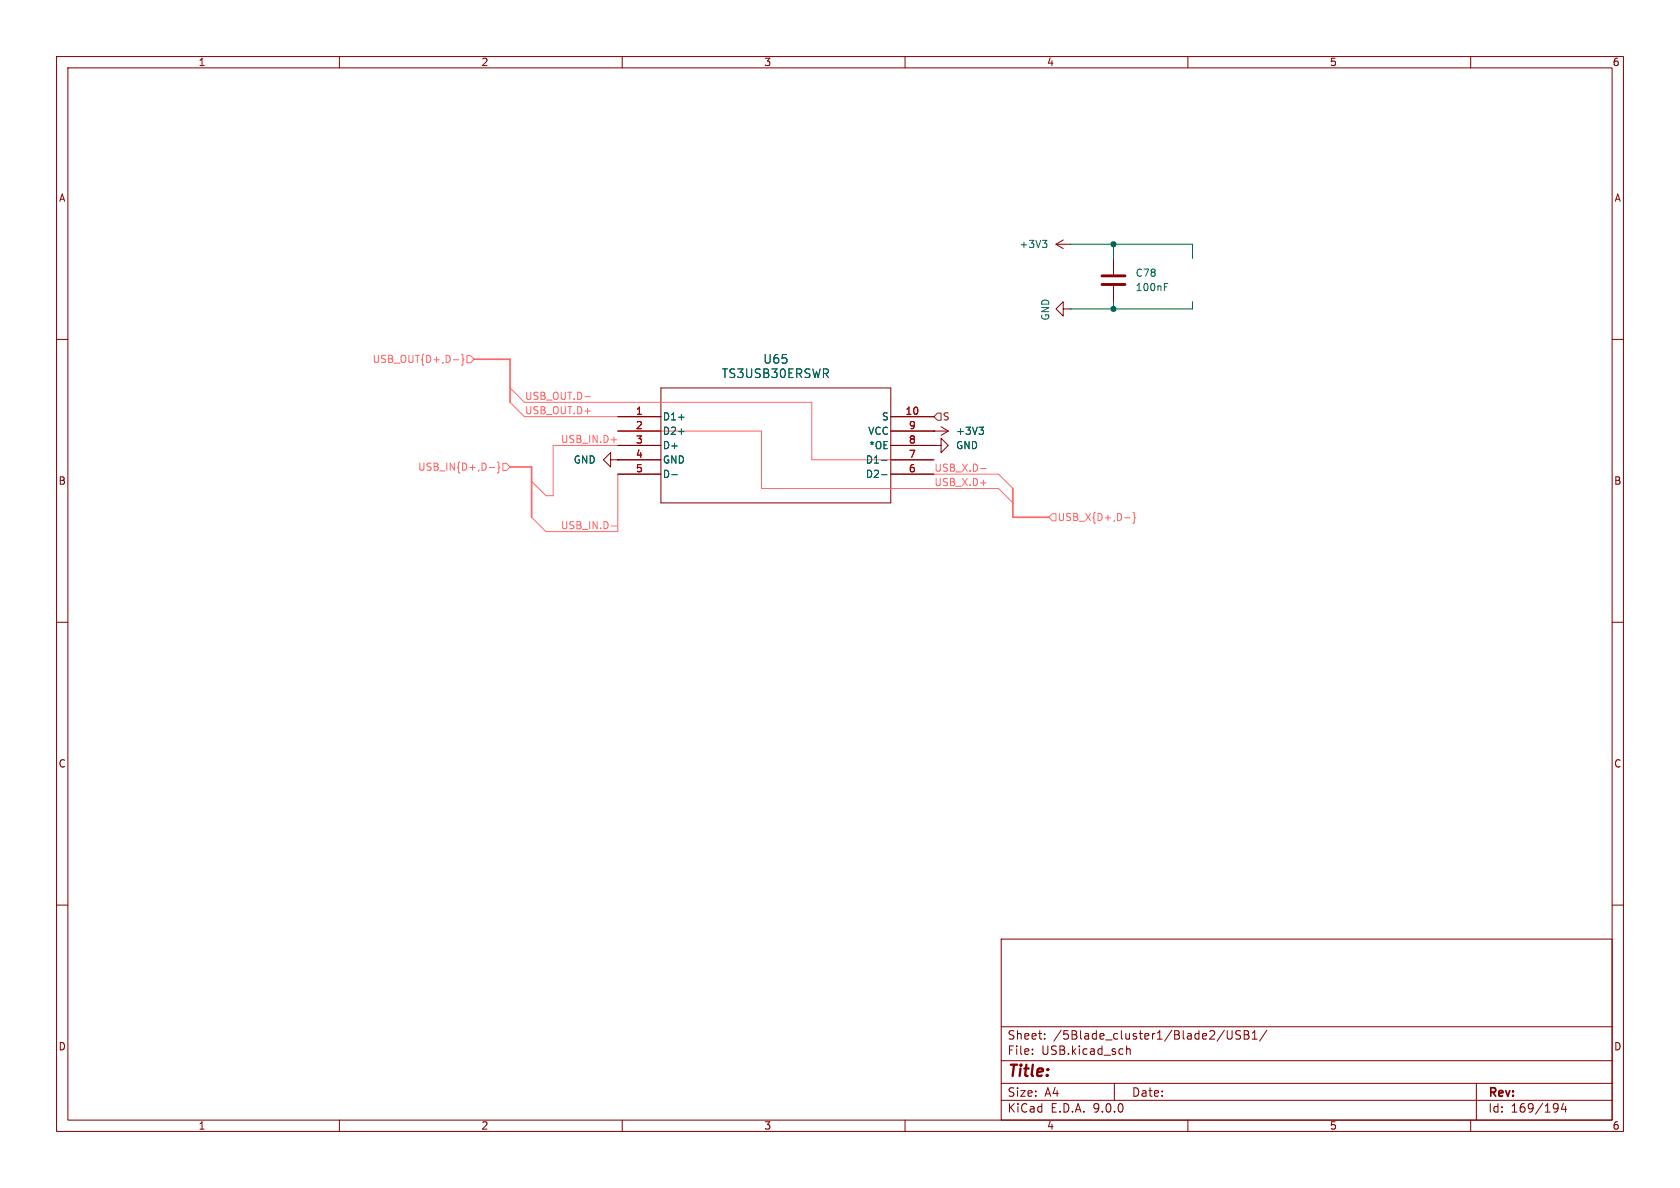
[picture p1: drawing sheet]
<svg xmlns="http://www.w3.org/2000/svg" width="297mm" height="210mm" viewBox="0 0 297 210" stroke-linecap="round" stroke-linejoin="round" font-family="sans-serif">
<g fill="none" stroke="#840000" stroke-width=".18">
<path d="M10 10h277v190h-277zM12 12h273v186h-273zM60 10v2M110 10v2M160 10v2M210 10v2M260 10v2M186.7 43.2l1.3 .7M186.7 43.2h2.5M188 54.6v-1.3l-1.3 1.3 1.3 1.3v-1.3h1.2M188 42.4l-1.3 .8M189.2 54.6h.1"/>
<path d="M189.2 43.2h.1M196.8 45.7v2.8M196.8 50.5v2.8M10 60h2M109.2 76.2h7.6M109.2 73.7h7.6M109.2 78.7h7.6M116.8 68.6h40.7v20.3h-40.7zM157.5 76.2h10.1M157.5 73.7h7.6M157.5 78.7h7.6M165.1 76.2h.1"/>
<path d="M165.1 78.7h1.3v-1.2l1.2 1.2-1.2 1.3v-1.3M165.1 78.7h.1M166.4 75.4l1.2 .8M167.6 76.2l-1.2 .8M285 60h2M107.9 81.3v-1.3l-1.2 1.3 1.2 1.3v-1.3h1.3M109.2 81.3h.1M109.2 81.3h7.6M109.2 83.8h7.6M157.5 81.3h7.6M157.5 83.8h7.6M10 110h2"/>
<path d="M285 110h2M10 160h2M177 166h108v32h-108zM285 160h2M60 198v2M110 198v2M160 198v2M177 194.5h108M177 191.5h108M177 187.5h108M177 181.5h108M182.5 186.3v.1"/>
<path d="M182.5 185.5v.1M184.7 183.6v.1M184.7 182.8v.1M197 191.5v3M199.2 184.9v1.5M199.2 185.5l.2-.1 .3 .1 .1 .9M210 198v2M216.5 182.1l-1.3 2M217 182.2v1.2l.2 .3 .5-.1 .1-.2v-1.2M219.3 182.3l-.6-.1-.2 .1v.5l.7 .3 .1 .3-.3 .3-.5-.1M220 182.2h.5l.2 .1v.3l-.2 .3a.4 .4 0 0 1 .3 .4 .4 .4 0 0 1-.3 .4h-.5zM220 182.9h.5"/>
<path d="M221.4 183.7h.8M221.4 182.6l.4-.4v1.5M224 182.1l-1.3 2M260 198v2M261 191.5v6.5M275.2 195.1l.2 .1a1.26 1.26 0 0 1-.2 1.3M275.5 195.7l-.3 .3M276.4 195l-.4 1.1h1M276.7 195.6v1"/>
</g>
<path d="M184.3 42.5h.8l-.5 .5M184.8 43l.3 .2v.3l-.3 .3M205.9 50.7h.4M205.9 50.1h.6M120 73.8h.9M120 76.3h.9M173.1 75.5h.8l-.5 .5M173.6 76l.3 .2v.3l-.3 .3M118.8 83.9h.9M155.9 83.9h.9M155.9 81.4h.9" fill="none" stroke="#006464" stroke-width=".18"/>
<path d="M194.8 48.8h4.1M194.8 50.3h4.1" fill="none" stroke="#840000" stroke-width=".51"/>
<g fill="none" stroke="#f66" stroke-width=".18">
<path d="M80.1 63.6h1M81.6 62.6l.2 .2v.6l.2 .2-.2 .2v.6l-.2 .2M82.5 62.9h.7l.6 .6-.6 .6h-.7zM90.2 68.6l2.5 2.5h50.8v10.2h21.6M90.2 71.1l2.5 2.6h16.5M103.4 70.1h1M108.1 77.7h.9M109.2 76.2h25.4v10.2h41.9l2.6 2.5M109.2 78.7h-11.4v8.9h-1.3l-2.5-2.5M86.5 82.6h1M87.9 81.7l.3 .2v.6l.2 .1-.2 .2v.6l-.3 .2M88.9 81.9h.6l.7 .7-.7 .6h-.6z"/>
<path d="M108.1 93h.9M109.2 83.8v10.2h-12.7l-2.5-2.6M165.1 83.8h11.4l2.6 2.6M173.4 82.8h.9M173.4 85.4h.9M186.1 90.8h.6v1.3h-.6l-.7-.7zM198.8 91.5h1M200.3 90.6l.2 .1v.7l.2 .1-.2 .2v.6l-.2 .2"/>
</g>
<path d="M165.7 73h.7v1.3h-.7l-.6-.6z" fill="none" stroke="#725600" stroke-width=".18"/>
<path d="M83.8 63.5h6.4v7.6M90.2 82.6h3.8v8.8M179.1 86.4v5h6.3" fill="none" stroke="#f66" stroke-width=".3"/>
<path d="M189.2 43.2h21.6v2.5M196.8 43.2v2.5M196.8 53.3v1.3M210.8 53.3v1.3h-21.6" fill="none" stroke="#009600" stroke-width=".18"/>
<g fill="#009600" stroke="#009600" stroke-width=".18">
<circle cx="196.8" cy="54.6" r=".46"/>
<circle cx="196.8" cy="43.2" r=".46"/>
</g>
<text font-size="2.8" fill="#840000" x="178" y="190.9">Title:</text>
<g font-size="2.1" fill="#006464">
<text x="134.8" y="64.5">U65</text>
<text x="127.5" y="67">TS3USB30ERSWR</text>
</g>
<g font-size="2.1" fill="#840000">
<text x="178" y="184">Sheet:</text>
<text x="186.2" y="184">/5Blade_cluster1/Blade2/USB1/</text>
<text x="178" y="186.7">File:</text>
<text x="184.1" y="186.7">USB.kicad_sch</text>
<text x="178" y="196.9">KiCad</text>
<text x="178" y="194.1">Size:</text>
<text x="184.7" y="194.1">A4</text>
<text x="185.7" y="196.9">E.D.A.</text>
<text x="193.3" y="196.9">9.0.0</text>
<text x="200" y="194.1">Date:</text>
<text x="263" y="194.3">Rev:</text>
<text x="263" y="196.9">Id:</text>
<text x="267.1" y="196.9">169/194</text>
</g>
<g font-size="1.8" fill="#840000">
<text x="35" y="11.9">1</text>
<text x="85" y="11.9">2</text>
<text x="135" y="11.9">3</text>
<text x="185" y="11.9">4</text>
<text x="235" y="11.9">5</text>
<text x="285" y="11.9">6</text>
<text x="10.3" y="35.9">A</text>
<text x="285.3" y="35.9">A</text>
<text x="10.3" y="85.9">B</text>
<text x="285.3" y="85.9">B</text>
<text x="10.3" y="135.9">C</text>
<text x="285.3" y="135.9">C</text>
<text x="10.3" y="185.9">D</text>
<text x="285.3" y="185.9">D</text>
<text x="35" y="199.9">1</text>
<text x="85" y="199.9">2</text>
<text x="135" y="199.9">3</text>
<text x="185" y="199.9">4</text>
<text x="235" y="199.9">5</text>
<text x="285" y="199.9">6</text>
</g>
<g font-size="1.8" fill="#006464">
<text x="180.1" y="44">+3V3</text>
<text x="200.7" y="51.7">100nF</text>
<text x="200.7" y="49.1">C78</text>
<text x="185.7" y="56.8" transform="rotate(-90 185.7 56.8)">GND</text>
<text x="117.1" y="74.5">D1+</text>
<text x="117.1" y="77.1">D2+</text>
<text x="153.4" y="77.1">VCC</text>
<text x="155.8" y="74.5">S</text>
<text x="168.9" y="77.1">+3V3</text>
<text x="101.3" y="82.1">GND</text>
<text x="117.1" y="79.6">D+</text>
<text x="117.1" y="82.1">GND</text>
<text x="153" y="82.1">D1-</text>
<text x="153.6" y="79.6">*OE</text>
<text x="168.9" y="79.6">GND</text>
<text x="117.1" y="84.7">D-</text>
<text x="153" y="84.7">D2-</text>
</g>
<g font-size="1.8" fill="#f66">
<text x="65.8" y="64.4">USB_OUT{D+,D-}</text>
<text x="92.7" y="70.8">USB_OUT.D-</text>
<text x="92.7" y="73.3">USB_OUT.D+</text>
<text x="73.8" y="83.4">USB_IN{D+,D-}</text>
<text x="99.1" y="78.4">USB_IN.D+</text>
<text x="165.1" y="83.5">USB_X.D-</text>
<text x="165.1" y="86">USB_X.D+</text>
<text x="99.1" y="93.6">USB_IN.D-</text>
<text x="186.9" y="92.3">USB_X{D+,D-}</text>
</g>
<g font-size="1.8" fill="#a90000">
<text x="112.3" y="73.4">1</text>
<text x="112.3" y="75.9">2</text>
<text x="160" y="73.4">10</text>
<text x="160.6" y="75.9">9</text>
<text x="112.3" y="78.5">3</text>
<text x="112.3" y="81">4</text>
<text x="112.3" y="83.6">5</text>
<text x="160.6" y="78.5">8</text>
<text x="160.6" y="81">7</text>
<text x="160.6" y="83.6">6</text>
</g>
<text font-size="1.8" fill="#725600" x="166.6" y="74.5">S</text>
</svg>
